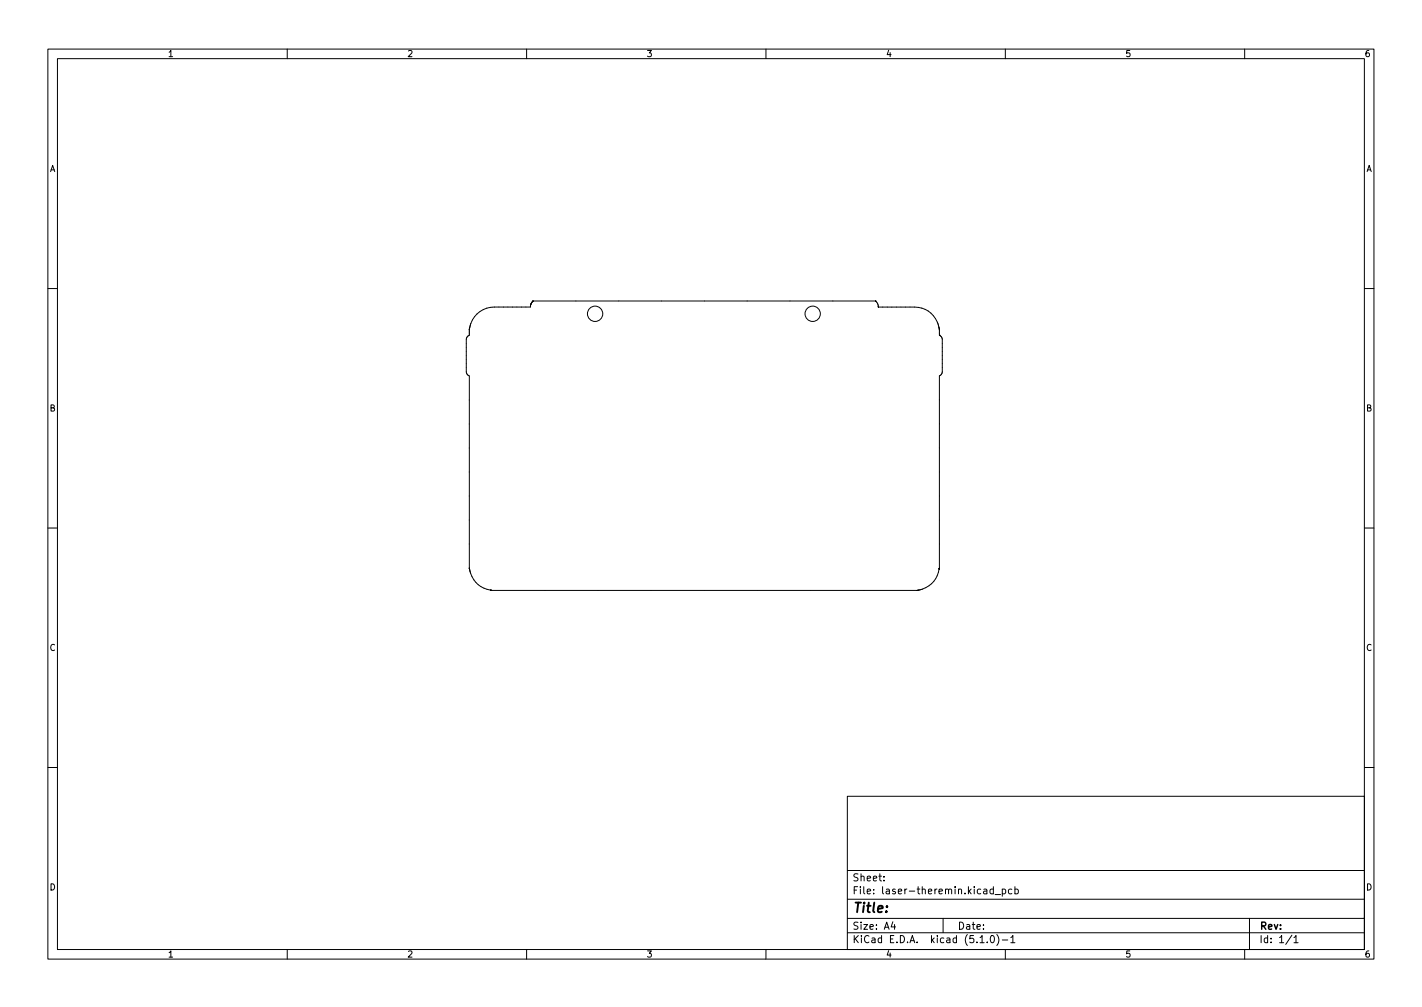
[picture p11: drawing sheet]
<svg xmlns="http://www.w3.org/2000/svg" width="297mm" height="210mm" viewBox="0 0 297 210" stroke-linecap="round" stroke-linejoin="round" font-family="sans-serif">
<g fill="none" stroke="#000" stroke-width=".21">
<path d="M10 10.2h277v190.1h-277zM12 12.2h273v186.1h-273zM60 10.2v2M110 10.2v2M160 10.2v2M210 10.2v2M260 10.2v2M10 60.2h2M98 68.8v1.2a.95 .95 0 0 0-.6 .9v6.7a.95 .95 0 0 0 .6 .9v40.1M98 68.8h.1M98 68.7v.1M98 68.7h.1"/>
<path d="M110.9 63.6l-.1 .5h-7.5a5.4 5.4 0 0 0-5.3 4.6M110.9 63.5v.1M110.9 63.5h.1M110.9 63.4v.1M111 63.4h.1M111 63.3l-.1 .1M111 63.2v.1M111.1 63.2h-.1M111.1 63.2h.1M111.2 63l-.1 .2M111.3 63h-.1M111.3 62.9v.1"/>
<path d="M111.3 62.9h71.7M111.3 62.9h.1M182.9 62.9h.1M183 62.9l.3 .5 .2 .7M183.5 64.1h7.5a5.4 5.4 0 0 1 5.2 4.6M183.5 64.1h.1M196.2 68.7h.1M196.2 68.7v.1M196.2 68.8h.1M196.2 70h.1M196.2 68.8v1.2M196.2 70a.95 .95 0 0 1 .6 .9v6.7a.95 .95 0 0 1-.6 .9v40.1"/>
<path d="M285 60.2h2M10 110.2h2M98 118.6h.1M98 118.6v.1M98 118.7l.1 .1M98.1 118.8v.1M98.1 118.9l.1 .4a5.3 5.3 0 0 0 4.3 3.9M98.1 119h.1M196.2 118.8a5.3 5.3 0 0 1-4.4 4.4M196.2 118.8h.1M196.2 118.7v.1M196.2 118.7h.1"/>
<path d="M196.2 118.6v.1M196.2 118.6h.1M285 110.2h2M102.5 123.2h.1M102.5 123.2l.1 .1M102.6 123.2h.1M102.6 123.3h.1M102.7 123.3h.1M102.7 123.3h88.9M191.6 123.3h.1M191.7 123.2l-.1 .1M191.8 123.2h-.1"/>
<path d="M191.9 123.2h.1M10 160.2h2M177 166.3h108v32h-108zM285 160.2h2M60 198.3v2M110 198.3v2M160 198.3v2M177 194.8h108M177 191.8h108M177 187.8h108M177 181.8h108M184.6 183.8v.1"/>
<path d="M184.6 183v.1M186.5 192.5l-.4 1h1M186.9 193v1M197 191.8v3M204.7 195.8l.4-.5v1.5M204.7 196.8h.9M206.2 196.7v.1M207 195.5l.2-.2a.8 .8 0 0 1 .5 .8 .8 .8 0 0 1-.5 .7l-.2-.1-.1-.4zM207.5 185.7l-.4-.1-.3 .3 .1 .7h.6M207.5 185.1v1.5M207.9 186.8h1.1M208.2 195.1a1.72 1.72 0 0 1 0 2.3"/>
<path d="M209.4 185.7l.4-.1 .3 .3-.2 .7h-.5M209.4 196.3h1.1M209.4 185.6v1.5M210 198.3v2M211.1 195.8l.5-.5v1.5M211.1 196.8h.9M211.4 185.7l-.5-.1-.3 .3 .2 .7h.6M212 185.7l.4-.1 .3 .3-.1 .7h-.6M212 185.1v1.5M260 198.3v2M261 191.8v6.5M269.9 195.3l-1.3 1.9"/>
<path d="M270.3 195.8l.4-.5v1.5M270.3 196.8h.8"/>
<circle cx="124.3" cy="65.5" r="1.6"/>
<circle cx="169.8" cy="65.5" r="1.6"/>
</g>
<text font-size="2.8" x="178" y="190.6">Title:</text>
<g font-size="2.1">
<text x="178" y="184">Sheet:</text>
<text x="178" y="186.7">File: laser-theremin.kicad_pcb</text>
<text x="178" y="196.9">KiCad E.D.A. kicad (5.1.0)-1</text>
<text x="178" y="194.1">Size: A4</text>
<text x="200" y="194.1">Date:</text>
<text x="263" y="194.1">Rev:</text>
<text x="263" y="196.9">Id: 1/1</text>
</g>
<g font-size="1.8">
<text x="35" y="11.9">1</text>
<text x="85" y="11.9">2</text>
<text x="135" y="11.9">3</text>
<text x="185" y="11.9">4</text>
<text x="235" y="11.9">5</text>
<text x="285" y="11.9">6</text>
<text x="10.3" y="35.9">A</text>
<text x="285.3" y="35.9">A</text>
<text x="10.3" y="85.9">B</text>
<text x="285.3" y="85.9">B</text>
<text x="10.3" y="135.9">C</text>
<text x="285.3" y="135.9">C</text>
<text x="10.3" y="185.9">D</text>
<text x="285.3" y="185.9">D</text>
<text x="35" y="199.9">1</text>
<text x="85" y="199.9">2</text>
<text x="135" y="199.9">3</text>
<text x="185" y="199.9">4</text>
<text x="235" y="199.9">5</text>
<text x="285" y="199.9">6</text>
</g>
</svg>
